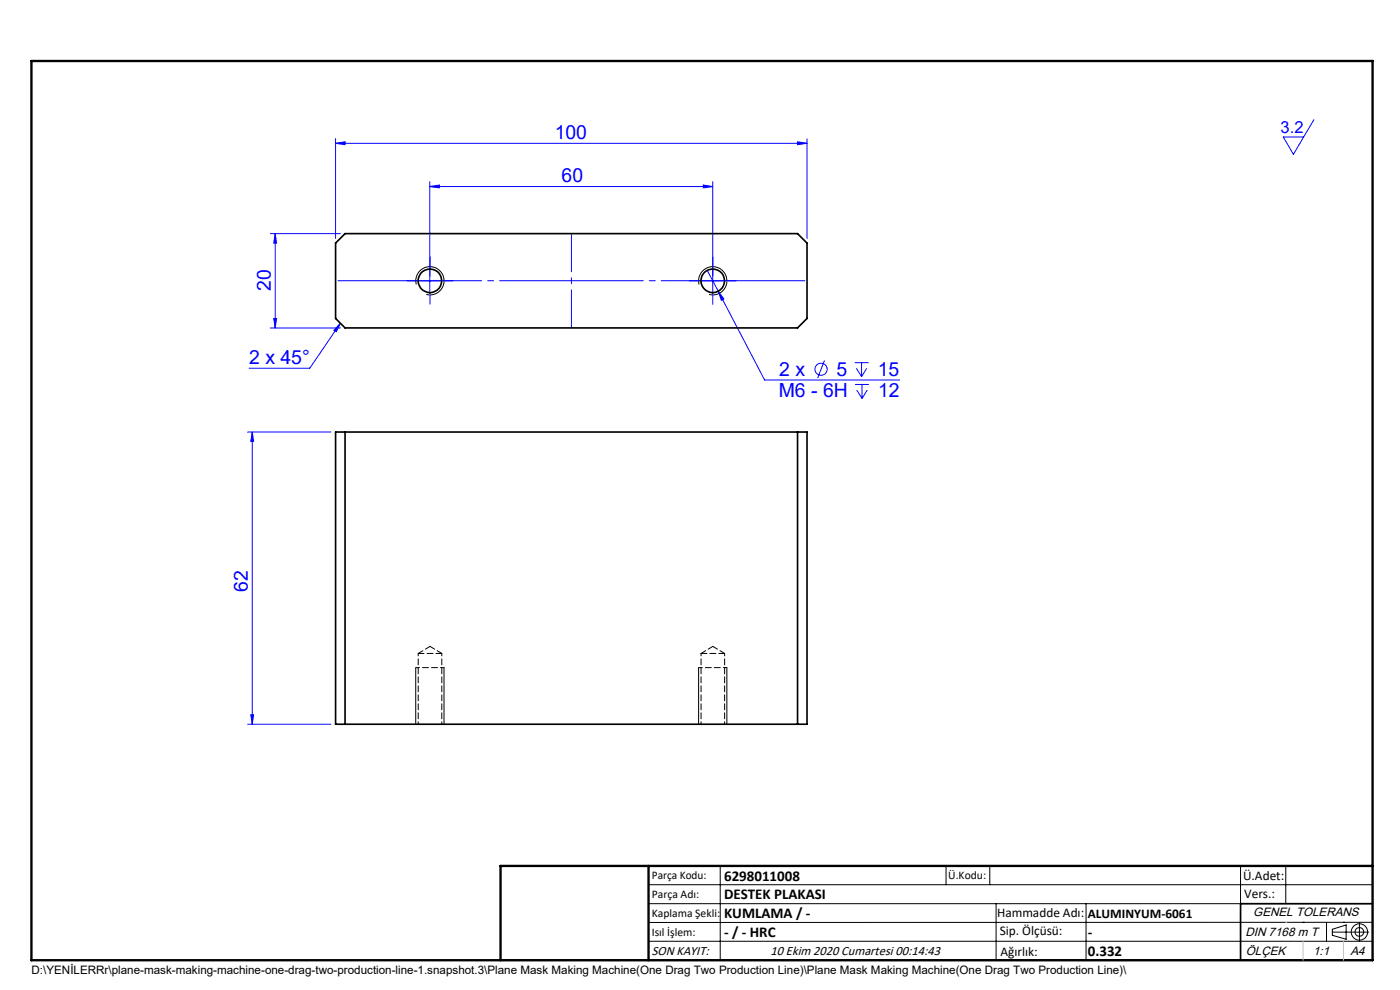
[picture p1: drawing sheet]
<svg xmlns="http://www.w3.org/2000/svg" width="297mm" height="210mm" viewBox="0 0 297 210" stroke-linecap="round" stroke-linejoin="round" font-family="sans-serif">
<g fill="none" stroke="#00f" stroke-width=".21">
<path d="M71.2 30.4l2-.3v.6zM71.2 29.4v21.2M71.2 30.4h100M91.2 39.6l2-.3v.6zM91.2 38.6v23.5M91.2 39.6h60M149.2 39.3l2 .3-2 .3zM151.2 38.6v23.5M169.2 30.1l2 .3-2 .3zM171.2 29.4v21.2M278.7 25.4l-4.3 7.3-2.2-3.6h4.3M57.4 49.6h14.8"/>
<path d="M58.4 49.6v20M58.4 49.6l.3 2h-.6zM88.7 59.6h5M148.7 59.6h5M150 57.4l2.4 4.4M57.4 69.6h14.8M58.1 67.5h.6l-.3 2.1zM72.2 68.6l-.9 1.8-.5-.3zM72.2 68.6l-6.5 9.5h-12.9M152.4 61.8l1.2 1.6-.6 .3zM152.4 61.8l9.8 18.8h28.7M174.9 76.5l-1.4 3.7"/>
<path d="M181.3 76.9h3M181.7 78.1l1.1 1.8M182.8 76.9v3M183.9 78.1l-1.1 1.8M52.5 91.6h17.7M53.5 91.6l.3 2h-.6zM53.5 91.6v62M181.4 81.6h2.9M181.8 82.8l1.1 1.7M182.9 81.6v2.9M184 82.8l-1.1 1.7M52.5 153.6h17.7"/>
<path d="M53.2 151.6h.6l-.3 2z"/>
<circle cx="174.2" cy="78.3" r="1.29"/>
</g>
<g fill="none" stroke="#000" stroke-width=".21">
<path d="M88.3 60.4a2.99 2.99 0 0 1 2.6-3.8 2.99 2.99 0 0 1 3.3 3.2 2.99 2.99 0 0 1-3.8 2.7M148.3 60.4a2.99 2.99 0 0 1 2.6-3.8 2.99 2.99 0 0 1 3.3 3.2 2.99 2.99 0 0 1-3.8 2.7M88.2 141.6v12M94.2 141.6v12M148.2 141.6v12M154.2 141.6v12M137.6 187.7h153.6M137.6 191.7h153.6M137.6 199.7h153.6M152.8 183.7v20M200.7 183.7v4M210 183.7v4"/>
<path d="M211.3 191.7v12M230.4 191.7v12M263.2 183.7v20M272.8 183.7v8M276.4 195.6h.1M281.4 195.6v4.1M282.6 197.7h7.8M282.6 197.1l3-.9v3l-3-.8zM285 195.6h.1M288.4 195.8v3.8M291.2 195.6l-153.6 .1"/>
<circle cx="288.4" cy="197.7" r="1.74"/>
<circle cx="288.4" cy="197.7" r=".93"/>
</g>
<path d="M121.2 49.5v20" fill="none" stroke="#00f" stroke-width=".21" stroke-dasharray="30.5 1.3 1.3 1.3" stroke-dashoffset="22.4"/>
<path d="M171.2 59.5h-100" fill="none" stroke="#00f" stroke-width=".21" stroke-dasharray="30.5 1.3 1.3 1.3" stroke-dashoffset="-.5"/>
<path d="M291.2 191.7h-28v12M106.2 203.7h185" fill="none" stroke="#000" stroke-width=".35"/>
<path d="M6.7 12.9h284.5v190.8h-284.5zM137.6 183.7v20M291.2 183.7h-185v20" fill="none" stroke="#000" stroke-width=".5"/>
<path d="M272.8 195.6h.1M276.4 199.7v4M285 199.7v4" fill="none" stroke="#c0c0c0" stroke-width=".21"/>
<path d="M88.7 59.5h-2.5M91.2 57v-2.5M93.7 59.5h2.5M148.7 59.5h-2.5M151.2 57v-2.5M153.7 59.5h2.5M91.2 62v2.5M151.2 62v2.5" fill="none" stroke="#00f" stroke-width=".21" stroke-dasharray="30.5 1.3 1.3 1.3"/>
<path d="M94.2 141.6h-6M154.2 141.6h-6" fill="none" stroke="#000" stroke-width=".21" stroke-dasharray="1.3 .6" stroke-dashoffset=".5"/>
<g fill="#00f">
<path d="M71.2 30.4l2-.3v.6zM169.2 30.1l2 .3-2 .3zM152.4 61.8l.6 1.9 .6-.3zM72.2 68.6l-.9 1.8-.5-.3z"/>
<path d="M91.2 39.6l2-.3v.6zM149.2 39.3l2 .3-2 .3z"/>
<path d="M53.2 151.6h.6l-.3 2zM53.5 91.6l.3 2h-.6z"/>
<path d="M58.4 49.6l.3 2h-.6zM58.1 67.5h.6l-.3 2.1z"/>
</g>
<g fill="none" stroke="#000" stroke-width=".35">
<path d="M73.2 49.6h96l2 2v15.9l-2 2.1h-96l-2-2.1v-15.9zM71.2 91.6h100v62h-100zM73.2 91.6v62M169.2 91.6v62"/>
<circle cx="91.2" cy="59.6" r="2.51"/>
<circle cx="151.2" cy="59.6" r="2.51"/>
</g>
<path d="M93.7 138.6h-5M153.7 138.6h-5" fill="none" stroke="#000" stroke-width=".21" stroke-dasharray="1.3 .6"/>
<path d="M88.7 138.6v15M148.7 138.6v15M93.7 153.6v-15M153.7 153.6v-15" fill="none" stroke="#000" stroke-width=".21" stroke-dasharray="1.3 .6" stroke-dashoffset=".8"/>
<path d="M91.2 137.1l-2.5 1.5M93.7 138.6l-2.5-1.5M151.2 137.1l-2.5 1.5M153.7 138.6l-2.5-1.5" fill="none" stroke="#000" stroke-width=".21" stroke-dasharray="1.3 .6" stroke-dashoffset=".1"/>
<g font-size="4.1" fill="#00f">
<text x="117.7" y="29.5">100</text>
<text x="119.1" y="38.6">60</text>
<text x="57.5" y="61.8" transform="rotate(-90 57.5 61.8)">20</text>
<text x="52.9" y="77.1">2 x 45°</text>
<text x="165.3" y="79.7">2 x</text>
<text x="177.5" y="79.7">5</text>
<text x="186.2" y="79.7">15</text>
<text x="165.2" y="84.3">M6 - 6H</text>
<text x="186.3" y="84.3">12</text>
<text x="52.6" y="125.5" transform="rotate(-90 52.6 125.5)">62</text>
</g>
<text font-size="3.5" fill="#00f" x="271.7" y="28.2">3.2</text>
<g font-size="3.2">
<text x="153.6" y="190.8">DESTEK PLAKASI</text>
<text x="153.6" y="186.8">6298011008</text>
<text x="153.6" y="194.8">KUMLAMA / -</text>
<text x="153.6" y="198.8">- / - HRC</text>
<text x="230.8" y="198.7">-</text>
<text x="230.8" y="202.8">0.332</text>
</g>
<g font-size="2.8">
<text x="263.7" y="186.7">Ü.Adet:</text>
<text x="263.9" y="190.5">Vers.:</text>
<text x="211.5" y="194.5">Hammadde Adı:</text>
<text x="230.8" y="194.7">ALUMINYUM-6061</text>
<text x="138.3" y="202.6">SON KAYIT:</text>
<text x="163.5" y="202.6">10 Ekim 2020 Cumartesi 00:14:43</text>
<text x="212.1" y="198.4">Sip. Ölçüsü:</text>
<text x="212.2" y="202.7">Ağırlık:</text>
</g>
<g font-size="2.6">
<text x="265.9" y="194.4">GENEL TOLERANS</text>
<text x="264.2" y="198.5">DIN 7168 m T</text>
<text x="264.3" y="202.6">ÖLÇEK</text>
<text x="278.5" y="202.6">1:1</text>
<text x="286.5" y="202.6">A4</text>
</g>
<g font-size="2.5">
<text x="138.3" y="186.4">Parça Kodu:</text>
<text x="138.3" y="190.5">Parça Adı:</text>
<text x="201.2" y="186.5">Ü.Kodu:</text>
<text x="138.3" y="194.5">Kaplama Şekli:</text>
<text x="138.3" y="198.6">Isıl İşlem:</text>
<text x="6.7" y="206.7">D:\YENİLERRr\plane-mask-making-machine-one-drag-two-production-line-1.snapshot.3\Plane Mask Making Machine(One Drag Two Production Line)\Plane Mask Making Machine(One Drag Two Production Line)\</text>
</g>
</svg>
